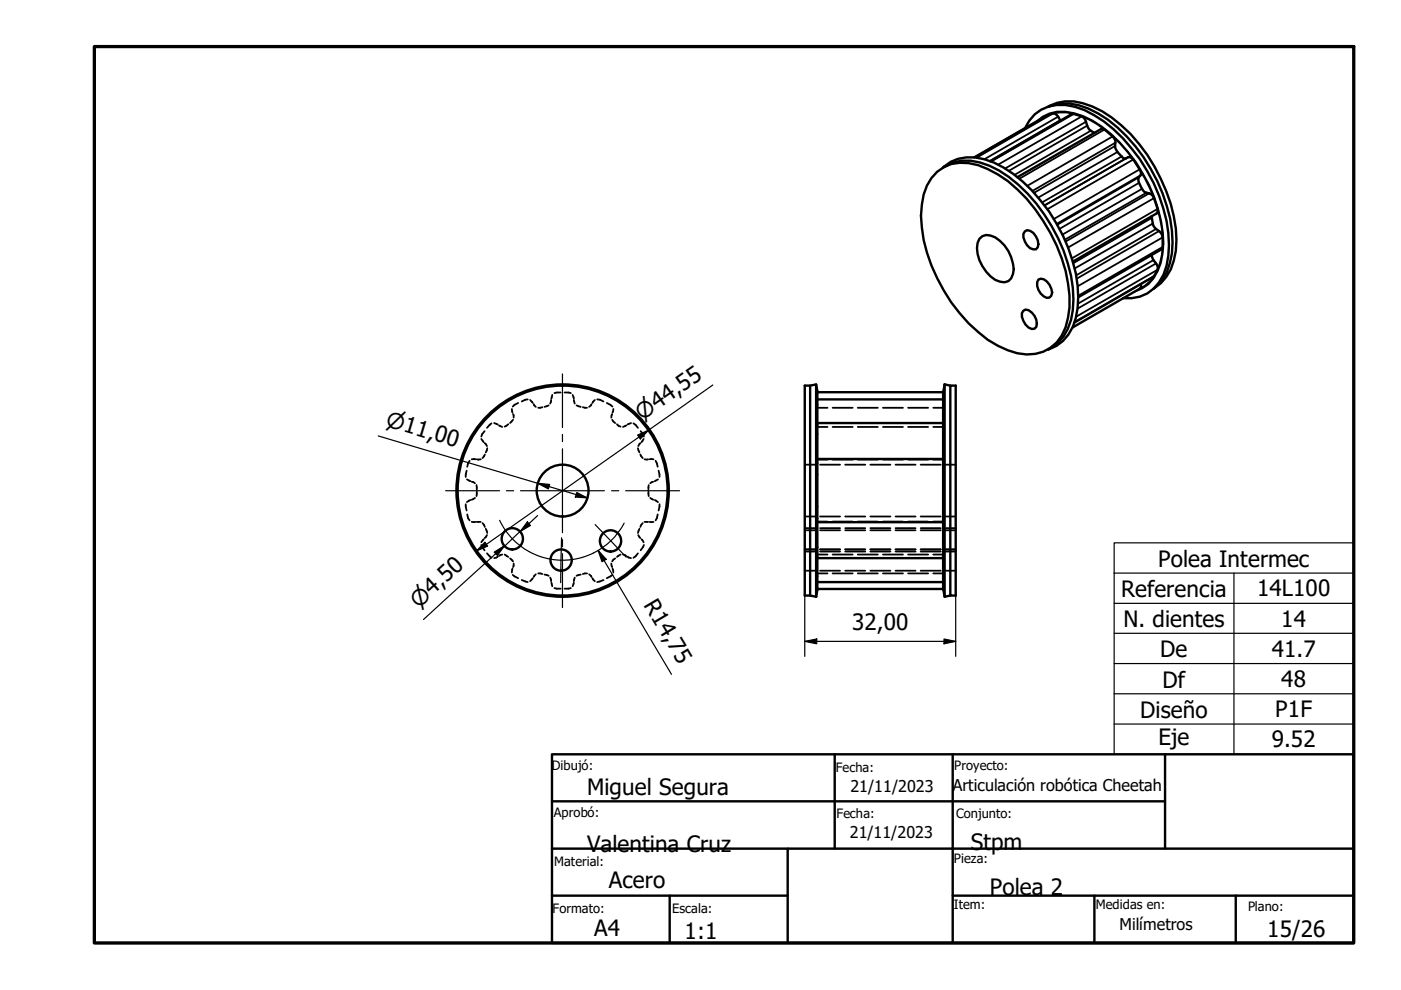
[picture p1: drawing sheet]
<svg xmlns="http://www.w3.org/2000/svg" width="297mm" height="210mm" viewBox="0 0 297 210" stroke-linecap="round" stroke-linejoin="round" font-family="sans-serif">
<!-- layer: Oculto (ISO) -->
<g fill="none" stroke="#000" stroke-width=".38">
<path d="M98.9 99.8l-.2 1.3M99.6 97.7l-.3 .5-.2 .8M100 97.4h.8M101.1 97.4h.8M102 93.1l.6 .7M102.7 91.4l-.7 1.2M102.7 94l.6 .6M102.8 96.4l-.5 .7M103.3 95l-.3 .9M104.2 89.8l-.9 .9M104.8 89.7l.7 .3M105.8 90.2l.7 .3"/>
<path d="M107.8 90l-.8 .5M108.5 86.7l.1 .8M108.8 87.8l.1 .8M108.8 89l-.7 .7M109.9 85.4l-1.2 .8M111.9 84.7h-.5l-.8 .4M112.4 84.8l.6 .6M113.2 85.7l.4 .6M115 86.3l-.9 .2M116.3 86l-.9 .3M116.8 84.8l-.2 .8M117.1 83.7l-.2 .9"/>
<path d="M118.9 83.2l-1.4 .1M119.7 83.2l1.3 .1M121.4 83.7l.3 .9M121.7 84.8l.2 .8M122.2 86l.9 .3M123.6 86.3l.9 .2M125.4 85.7l-.5 .6M126.1 84.8l-.5 .6M126.6 84.7h.6l.8 .4M128.7 85.4l1.2 .8M129.8 89l.6 .7M129.8 87.8l-.2 .8"/>
<path d="M130 86.7l-.1 .8M130.8 90l.8 .5M132.8 90.2l-.7 .3M133.8 89.7l-.8 .3M134.3 89.8l1 .9M135.3 95l.3 .9M135.8 96.4l.5 .7M135.8 94l-.5 .6M135.8 91.4l.7 1.2M136.5 93.1l-.5 .7M136.7 97.4h.7M137.7 97.4h.9"/>
<path d="M139 97.7l.4 1.3M139.6 99.8l.2 1.3M170.6 98.5h2.2M173.3 86.5h2.2M173.3 90.5h2.2M173.3 97.4h2.2M173.9 98.5h4.2M176.5 86.5h4.3M176.5 90.5h4.3M176.5 97.4h4.3M179.2 98.5h4.3M181.9 86.5h4.2"/>
<path d="M181.9 90.5h4.2M181.9 97.4h4.2M184.5 98.5h4.3M187.2 86.5h4.3M187.2 90.5h4.3M187.2 97.4h4.3M189.9 98.5h4.2M192.5 86.5h4.3M192.5 90.5h4.3M192.5 97.4h4.3M195.2 98.5h4.3M197.9 86.5h2.1"/>
<path d="M197.9 90.5h2.1M197.9 97.4h2.1M200.5 98.5h2.1M98.7 106.9l.2 1.3M99 101.6l.8 .4M99.1 109.1l.2 .8 .3 .4M99.8 106l-.8 .5M100 110.7h.8M100 102.1l.7 .4M100.7 105.6l-.7 .4M101 102.8l.1 1M101.1 110.7h.8"/>
<path d="M101.1 104.2l-.1 1M102 115.5l.7 1.2M102.3 110.9l.5 .8M102.6 114.3l-.6 .7M103 112.1l.3 .9M103.3 117.3l.9 1M103.3 113.4l-.6 .7M105.5 118l-.7 .3M106.5 117.6l-.7 .3M107 117.6l.8 .5M108.1 118.4l.7 .6M108.9 119.5l-.1 .7"/>
<path d="M129.6 119.5l.2 .7M130.4 118.4l-.6 .6M131.6 117.6l-.8 .5M132.1 117.6l.7 .3M133 118l.8 .3M135.3 117.3l-1 1M135.3 113.4l.5 .7M135.6 112.1l-.3 .9M136 114.3l.5 .7M136.3 110.9l-.5 .8M136.5 115.5l-.7 1.2M136.7 110.7h.7"/>
<path d="M137.5 104.2v1M137.5 102.8v1M137.7 110.7h.9M137.9 105.6l.6 .4M138.5 102.1l-.6 .4M138.8 106l.7 .5M139.4 109.1l-.4 1.2M139.5 101.6l-.7 .4M139.8 106.9l-.2 1.3M170.6 112h2.2M170.6 116.5h2.2M170.6 109.5h2.2"/>
<path d="M170.6 112.4h2.2M170.6 116.9h2.2M173.3 110.6h2.2M173.3 117.6h2.2M173.9 112h4.2M173.9 116.5h4.2M173.9 109.5h4.2M173.9 112.4h4.2M173.9 116.9h4.2M176.5 110.6h4.3M176.5 117.6h4.3M179.2 112h4.3"/>
<path d="M179.2 116.5h4.3M179.2 109.5h4.3M179.2 112.4h4.3M179.2 116.9h4.3M181.9 110.6h4.2M181.9 117.6h4.2M184.5 112h4.3M184.5 116.5h4.3M184.5 109.5h4.3M184.5 112.4h4.3M184.5 116.9h4.3M187.2 110.6h4.3"/>
<path d="M187.2 117.6h4.3M189.9 112h4.2M189.9 116.5h4.2M189.9 109.5h4.2M189.9 112.4h4.2M189.9 116.9h4.2M192.5 110.6h4.3M192.5 117.6h4.3M195.2 112h4.3M195.2 116.5h4.3M195.2 109.5h4.3M195.2 112.4h4.3"/>
<path d="M195.2 116.9h4.3M197.9 110.6h2.1M197.9 117.6h2.1M200.5 112h2.1M200.5 116.5h2.1M200.5 109.5h2.1M200.5 112.4h2.1M200.5 116.9h2.1M108.6 120.6l-.1 .8M108.7 121.9l1.2 .7M110.6 123l1.3 .4M113 122.6l-.6 .6"/>
<path d="M113.6 121.8l-.4 .5M114.1 121.6l.9 .1M115.4 121.8l.9 .3M116.6 122.5l.2 .7M116.9 123.5l.2 .8M117.5 124.7l1.4 .1M121 124.7l-1.3 .1M121.7 123.5l-.3 .8M121.9 122.5l-.2 .7M123.1 121.8l-.9 .3M124.5 121.6l-.9 .1M124.9 121.8l.5 .5"/>
<path d="M125.6 122.6l.5 .6M128 123l-1.4 .4M129.9 120.6l.1 .8M129.9 121.9l-1.2 .7M170.6 121h2.2M173.3 121.6h2.2M173.9 121h4.2M176.5 121.6h4.3M179.2 121h4.3M181.9 121.6h4.2M184.5 121h4.3M187.2 121.6h4.3"/>
<path d="M189.9 121h4.2M192.5 121.6h4.3M195.2 121h4.3M197.9 121.6h2.1M200.5 121h2.1"/>
</g>
<!-- layer: Visible (ISO) -->
<g fill="none" stroke="#000" stroke-width=".51">
<path d="M198.7 36.4a7.9 7.9 0 0 1 6.7-1.8 22.2 22.2 0 0 1 12.3 7.5 35.8 35.8 0 0 1 9.1 20.6 16.2 16.2 0 0 1-1.7 8.5 8.3 8.3 0 0 1-9.4 3.7 21.5 21.5 0 0 1-10.3-6.3 36.5 36.5 0 0 1-9.9-20.4 17.4 17.4 0 0 1 1-8.9l1-1.5zM199.9 35.5a9.8 9.8 0 0 1 9.9-.3 29.8 29.8 0 0 1 13.1 12.7 30.9 30.9 0 0 1 4.6 17.9 9.8 9.8 0 0 1-5.3 8.3M200 35.5a8.6 8.6 0 0 1 8.7-1.7 24.7 24.7 0 0 1 12 8.8 34 34 0 0 1 7.9 20.4 12.8 12.8 0 0 1-3.2 9.3l-1.4 1-1.8 .8M215.7 37.6l18.1-10.3a5.6 5.6 0 0 1 2.7 2.5 3.4 3.4 0 0 0 1.9 3.8h.4a.98 .98 0 0 1 1.5 .2l1.3 2.1a1.09 1.09 0 0 1-.2 1.7 3.5 3.5 0 0 0 1.3 3.1l.4 .2a1.75 1.75 0 0 1 1.6 1.1l.7 2.3v.6l-.2 .3-17.7 10.3M217.3 27.2a8.3 8.3 0 0 1 10.6-4.6 24.7 24.7 0 0 1 12 8.9 34 34 0 0 1 7.9 20.4 12.6 12.6 0 0 1-3.2 9.3 7.9 7.9 0 0 1-6.5 2M222.2 22.6a10.2 10.2 0 0 1 8.6 .4 29.4 29.4 0 0 1 13.2 12.8 32.7 32.7 0 0 1 4.6 15.6 14 14 0 0 1-2.2 7.9l-1.9 1.9M222.4 22.6a8.3 8.3 0 0 1 7.2-.7 24.3 24.3 0 0 1 12 8.7 35.2 35.2 0 0 1 7.8 20.2 12.8 12.8 0 0 1-3.3 9.2l-1.4 1.1M224.9 25.6l-.1-.1a1.9 1.9 0 0 0-1.5-1.5l-1.4 .5-15.3 8.9M232 28.2a2.62 2.62 0 0 1-1.7-2.4l-.2-.5a3.1 3.1 0 0 0-2.8-1.1l-17.4 10M207.6 50.6a2.42 2.42 0 0 1 3.4-.3 8.6 8.6 0 0 1 3.9 6.8 2.49 2.49 0 0 1-1.9 2.8 4.8 4.8 0 0 1-3.9-2.3 7.7 7.7 0 0 1-1.8-6.1zM217.3 49.1l.4-.3a3 3 0 0 1 2.3 3.6l-.4 .5a2.19 2.19 0 0 1-2.3-1.7l-.3-.9v-.7zM220.2 59.3a1.78 1.78 0 0 1 2.3 1.1l.6 1.6-.2 .7-.4 .4a2.5 2.5 0 0 1-2.6-2.5v-.7z"/>
<path d="M244.2 45.8a3 3 0 0 0 1.5 3.2l.4 .4a4.2 4.2 0 0 1 .3 3.3l-17.8 10.3M244.2 54.1a4.5 4.5 0 0 0 1.2 2.2v.9l-.7 1.4-16.9 9.8M217 65.9l.4-.3a3 3 0 0 1 2.3 3.7l-.4 .4a2.19 2.19 0 0 1-2.3-1.7l-.3-.8v-.8zM241.9 60.2v.5l-.2 .5-14.3 8.2M170.6 81.8h1.2v44.5h-1.2zM171.8 81.8l1.2-.3 .3 1.5M173 81.5v45M173.3 83.2h26.7v41.7h-26.7zM173.3 84.7h26.7M173.3 89.7h26.7M173.3 97.3h26.7M173.3 83l.1 .2"/>
<path d="M200 83v.2M200.3 81.5v45M200.3 81.5l-.3 1.5M200.3 81.5l1.2 .3M201.5 81.8h1.1v44.5h-1.1zM173.3 110.7h26.7M173.3 118.3h26.7M171.8 126.3l1.2 .2M173.3 125.1l-.3 1.4M173.3 123.4h26.7M173.4 124.8l-.1 .3M200 124.8v.3"/>
<path d="M200 125.1l.3 1.4 1.2-.2"/>
<circle cx="108.6" cy="114.2" r="2.25"/>
<circle cx="119" cy="118.7" r="2.25"/>
<circle cx="119.3" cy="104" r="22.5"/>
<circle cx="119.3" cy="104" r="22.3"/>
<circle cx="119.3" cy="104" r="5.5"/>
<circle cx="129.4" cy="114.7" r="2.25"/>
</g>
<!-- layer: Visible fina (ISO) -->
<g fill="none" stroke="#000" stroke-width=".38">
<path d="M207.1 33.4l16.2-9.4 2.8-.2 1.5 .4-17.5 10.1M211.6 34.9l17.8-10.2 3.2 1.6 1.6 1.2-18 10.4M217.8 39.4l18.1-10.5 1.5 1.5 2.9 3.4-18.2 10.6M219.8 25.8a7.8 7.8 0 0 1 7.9-1.8 22.7 22.7 0 0 1 11.5 8.2 32.2 32.2 0 0 1 7.5 19.4 12 12 0 0 1-3.2 8.7l-1.4 .9-1.5 .6M220.9 25.1l1-.6-15.3 8.9M224.3 24.7l-15.6 9.1M224.8 25.5l-14.9 8.6M230.3 25.8l-17.2 9.9M230.5 26.6l-16.6 9.6M231.3 27.7l-16.2 9.4M236.4 31l-17.1 9.9M236.5 30.3l-17.6 10.2"/>
<path d="M236.9 32.2l-16.7 9.7M237.8 33.2l-16.8 9.7M239.2 33.3l-17.7 10.2M241.4 37.6l-17.2 10.1M241.5 38.8l-16.9 9.7M241.8 37.2l-17.8 10.3M223.4 46.5l18.2-10.6 1.2 2 1.9 4.1-18.3 10.5M227.3 54.8l18.1-10.5 .9 4.1 .2 1.9-18 10.4M242.1 40l-16.9 9.8M243.1 40.9l-17.4 9.9M243.6 41l-17.7 10.2M244.2 46.2l-16.6 9.6"/>
<path d="M244.4 47.4l-16.6 9.5M244.5 55.2l-15.9 9.2M245.1 48.5l-16.9 9.9M245.1 55.9l-16.6 9.5M245.7 49l-17.4 10.1M228.6 62.7l17.9-10.3-.2 1.7-.9 3.1-17.2 10M241.7 61.2l1.1-.6 1-.9 .9-1.1-16.9 9.7"/>
</g>
<!-- layer: Borde (ISO) -->
<path d="M20 9.9h267v190h-267z" fill="none" stroke="#000" stroke-width=".7"/>
<path d="M117 159.9h170v40h-170zM177 159.9v20M202 159.9v40M247 159.9v20M117 169.9h130M117 179.9h170M167 179.9v20M117 189.9h50M142 189.9v10M202 189.9h85M232 189.9v10M262 189.9v10" fill="none" stroke="#000" stroke-width=".51"/>
<path d="M236.2 121.5v-6.4h50.8v6.4M236.2 121.5v38.4h50.8v-38.4M236.2 121.5h50.8M236.2 127.9h50.8M236.2 134.3h50.8M261.6 121.5v38.4M236.2 140.7h50.8M236.2 147.1h50.8M236.2 153.5h50.8" fill="none" stroke="#000" stroke-width=".25"/>
<!-- layer: Marca de centro (ISO) -->
<g fill="none" stroke="#000" stroke-width=".25">
<path d="M119.3 79.3v11.3M119.3 92.1v1.5M119.3 95.2v17.7M94.5 104h11.4M107.4 104h1.5M110.4 104h17.7M112.1 111l-6.9 6.5M119.1 114l-.2 9.5M119.3 114.4v1.5M119.3 117.4v11.4M126.2 111.2l6.6 6.9M129.7 104h1.5"/>
<path d="M132.7 104h11.4"/>
</g>
<!-- layer: Eje (ISO) -->
<path d="M105.9 110.3a14.8 14.8 0 0 0 13.1 8.5 14.8 14.8 0 0 0 13.3-7.9" fill="none" stroke="#000" stroke-width=".25"/>
<!-- layer: Cota (ISO) -->
<g fill="none" stroke="#000" stroke-width=".25">
<path d="M80.2 92.4l44.3 13.2M135.2 92.2l2.3-1-1.7 1.9zM151.1 81.6l-50.1 35.2M102.8 115l.6 .8-2.4 1zM104.8 117.1l2.1-1.4-1.4 2.1zM105.1 117.4l1.8-1.7-17.1 15.7M111.8 110.7l.7 .7-2.2 1.3zM114 102.5l2.5 .2-.2 1zM114 109.3l-3.7 3.4M122.3 104.4l2.2 1.2-2.5-.2zM126.8 116.7l1.7 1.9-.9 .5zM126.8 116.7l15.6 26.3"/>
<path d="M170.6 136l2.6-.5v1zM170.6 136h32M170.6 126.3v12.9M200.2 135.5l2.4 .5-2.4 .5zM202.6 126.3v12.9"/>
</g>
<g fill="#000">
<path d="M135.2 92.2l2.3-1-1.7 1.9z" fill-rule="evenodd"/>
<path d="M102.8 115l.6 .8-2.4 1z" fill-rule="evenodd"/>
<path d="M104.8 117.1l2.1-1.4-1.4 2.1z" fill-rule="evenodd"/>
<path d="M111.8 110.7l.7 .7-2.2 1.3z" fill-rule="evenodd"/>
<path d="M114 102.5l2.5 .2-.2 1z" fill-rule="evenodd"/>
<path d="M122.3 104.4l2.2 1.2-2.5-.2z" fill-rule="evenodd"/>
<path d="M126.8 116.7l1.7 1.9-.9 .5z" fill-rule="evenodd"/>
<path d="M170.6 136l2.6-.5v1z" fill-rule="evenodd"/>
<path d="M200.2 135.5l2.4 .5-2.4 .5z" fill-rule="evenodd"/>
</g>
<g font-size="4.8">
<text x="245.6" y="120.1">Polea Intermec</text>
<text x="136.4" y="128.2" transform="rotate(59 136.4 128.2)">R14,75</text>
<text x="237.7" y="126.5">Referencia</text>
<text x="266.5" y="126.5">14L100</text>
<text x="180.7" y="133.6">32,00</text>
<text x="238.2" y="132.9">N. dientes</text>
<text x="271.7" y="132.9">14</text>
<text x="246" y="139.2">De</text>
<text x="269.6" y="139.2">41.7</text>
<text x="246.4" y="145.8">Df</text>
<text x="271.7" y="145.6">48</text>
<text x="241.7" y="152.2">Diseño</text>
<text x="270.4" y="152.1">P1F</text>
<text x="245.6" y="158">Eje</text>
<text x="269.6" y="158.5">9.52</text>
<text x="124.5" y="168.6">Miguel Segura</text>
<text x="124.5" y="180.7">Valentina Cruz</text>
<text x="205.9" y="180.3">Stpm</text>
<text x="129.1" y="188.3">Acero</text>
<text x="209.9" y="189.7">Polea 2</text>
<text x="126" y="198.5">A4</text>
<text x="145.2" y="199.1">1:1</text>
<text x="268.7" y="198.7">15/26</text>
</g>
<g font-size="4.6">
<text x="136.1" y="89.3" transform="rotate(-35 136.1 89.3)">⌀44,55</text>
<text x="81.6" y="90.4" transform="rotate(17 81.6 90.4)">⌀11,00</text>
<text x="88.8" y="129.1" transform="rotate(-42 88.8 129.1)">⌀4,50</text>
</g>
<g font-size="3.4">
<text x="180.3" y="167.9">21/11/2023</text>
<text x="202" y="167.7">Articulación robótica Cheetah</text>
<text x="180.1" y="177.6">21/11/2023</text>
<text x="237.4" y="197.1">Milímetros</text>
</g>
<g font-size="2.7">
<text x="117" y="163.4">Dibujó:</text>
<text x="177.2" y="163.6">Fecha:</text>
<text x="202.3" y="163.3">Proyecto:</text>
<text x="117.4" y="173.3">Aprobó:</text>
<text x="177.4" y="173.5">Fecha:</text>
<text x="202.7" y="173.5">Conjunto:</text>
<text x="117.5" y="183.6">Material:</text>
<text x="202.2" y="183">Pieza:</text>
<text x="117.2" y="193.6">Formato:</text>
<text x="142.5" y="193.6">Escala:</text>
<text x="202.2" y="192.6">Item:</text>
<text x="232.3" y="192.7">Medidas en:</text>
<text x="264.6" y="193.1">Plano:</text>
</g>
</svg>
